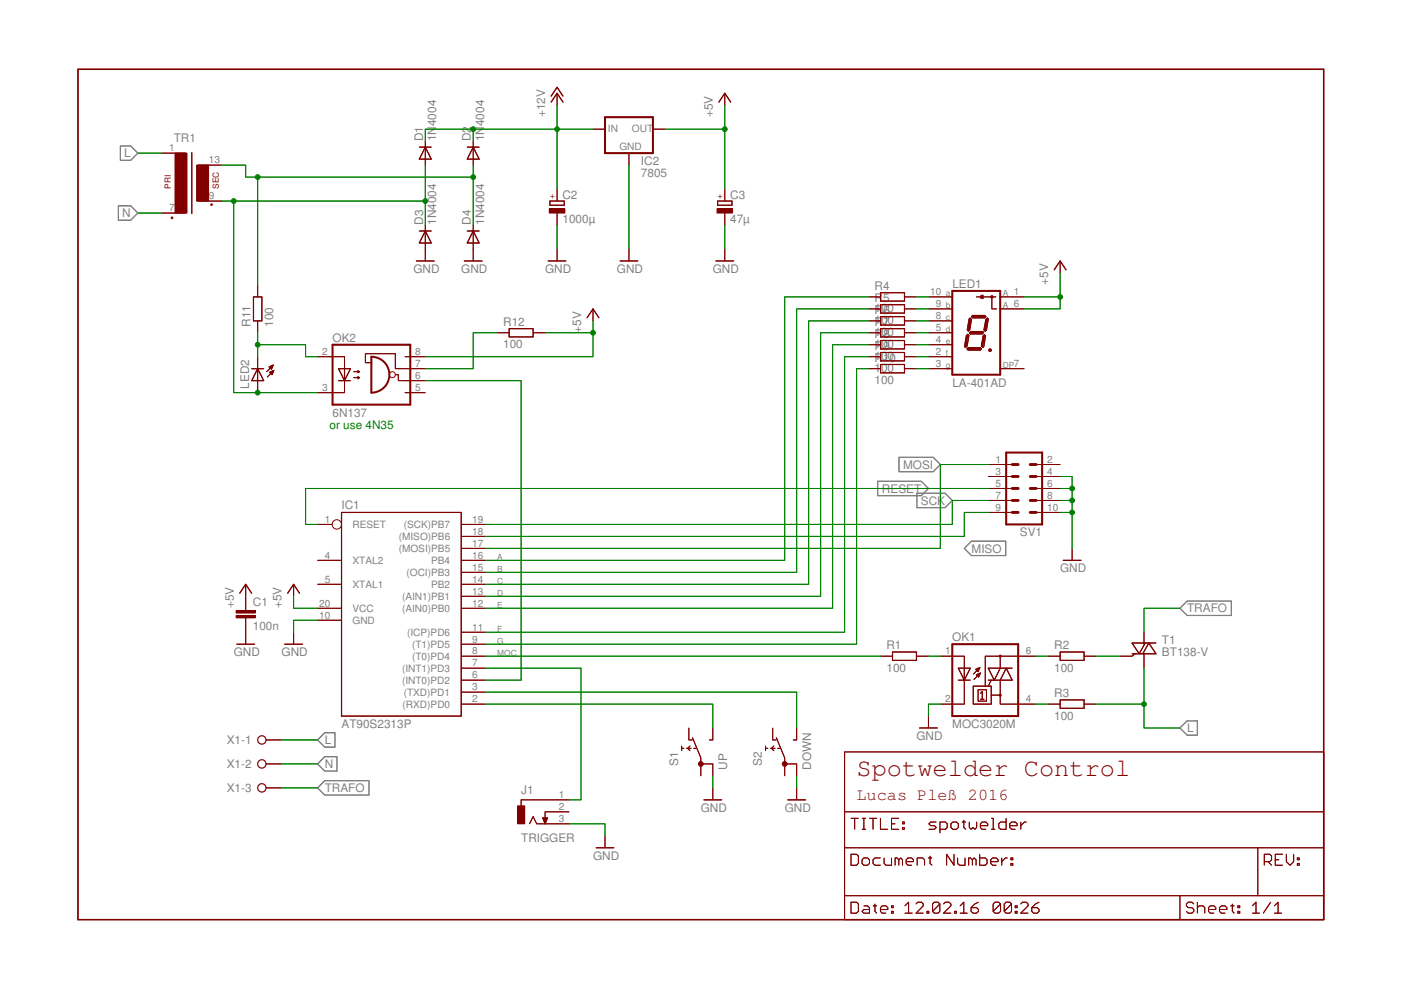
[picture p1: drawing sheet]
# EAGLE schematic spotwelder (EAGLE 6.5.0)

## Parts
C1  100n  C-EU025-025X050  [C025-025X050]
C2  1000µ  CPOL-EUE2.5-5  [E2,5-5]
C3  47µ  CPOL-EUE2.5-5  [E2,5-5]
D1  1N4004  [DO41-10]
D2  1N4004  [DO41-10]
D3  1N4004  [DO41-10]
D4  1N4004  [DO41-10]
IC1  AT90S2313P  [DIL20]
IC2  7805  78XXS  [78XXS]
J1  TRIGGER  DCJ0202  [DCJ0202]
LED1  LA-401AD  [LA-401]
LED2  LED5MM  [LED5MM]
OK1  MOC3020M  [DIL06]
OK2  6N137  [DIL08]
R1  100  R-EU_0207/10  [0207/10]
R2  100  R-EU_0207/10  [0207/10]
R3  100  R-EU_0207/10  [0207/10]
R4  100  R-EU_0207/10  [0207/10]
R5  100  R-EU_0207/10  [0207/10]
R6  100  R-EU_0207/10  [0207/10]
R7  100  R-EU_0207/10  [0207/10]
R8  100  R-EU_0207/10  [0207/10]
R9  100  R-EU_0207/10  [0207/10]
R10  100  R-EU_0207/10  [0207/10]
R11  100  R-EU_0207/10  [0207/10]
R12  100  R-EU_0207/10  [0207/10]
S1  UP  5501  [5501]
S2  DOWN  5501  [5501]
SV1  ML10  [ML10]
T1  BT138-V  [TO220BV]
TR1  EI60-1  [EI60-1]
X1  W237-3E  [W237-3E]

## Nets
+5V: C1.1 C3.+ IC1.20(VCC) IC2.OUT LED1.1(A) LED1.6(A) OK2.8(VCC) R12.2
+12V: C2.+ D1.C D2.C IC2.IN
A: IC1.16(PB4) R4.1
B: IC1.15((OCI)PB3) R5.1
C: IC1.14(PB2) R6.1
D: IC1.13((AIN1)PB1) R7.1
E: IC1.12((AIN0)PB0) R8.1
F: IC1.11((ICP)PD6) R9.1
G: IC1.9((T1)PD5) R10.1
GND: C1.2 C2.- C3.- D3.A D4.A IC1.10(GND) IC2.GND J1.3 OK1.2(C) S1.1B S2.1B SV1.4 SV1.6 SV1.8 SV1.10
L: R3.2 T1.T1(A1) TR1.1 X1.1
MISO: IC1.18((MISO)PB6) SV1.9
MOC: IC1.8((T0)PD4) R1.1
MOSI: IC1.17((MOSI)PB5) SV1.1
N: TR1.7(P2) X1.2
N$1: OK1.4(A1) R3.1
N$2: OK1.6(A2) R2.1
N$3: R2.2 T1.G
N$4: OK1.1(A) R1.2
N$5: D1.A D3.C LED2.A OK2.3(C) TR1.9(S3)
N$7: D2.A D4.C R11.2 TR1.13(S4)
N$8: LED1.10(A) R4.2
N$9: LED1.9(B) R5.2
N$10: LED1.8(C) R6.2
N$11: LED1.5(D) R7.2
N$12: LED1.4(E) R8.2
N$13: LED1.2(F) R9.2
N$14: LED1.3(G) R10.2
N$15: LED2.K(C) OK2.2(A) R11.1
N$17: OK2.7(VE) R12.1
N$18: IC1.6((INT0)PD2) OK2.6(VO)
N$22: IC1.2((RXD)PD0) S1.NO
N$23: IC1.3((TXD)PD1) S2.NO
N$24: IC1.7((INT1)PD3) J1.1
RESET: IC1.1(RESET) SV1.5
SCK: IC1.19((SCK)PB7) SV1.7
TRAFO: T1.T2(A2) X1.3
Unconnected: IC1.4(XTAL2) IC1.5(XTAL1) J1.2 LED1.7(DP) OK2.5(GND) S1.1A S1.NC S2.1A S2.NC SV1.2 SV1.3

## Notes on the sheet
- or use 4N35
- Spotwelder Control
- Lucas Pleß 2016
